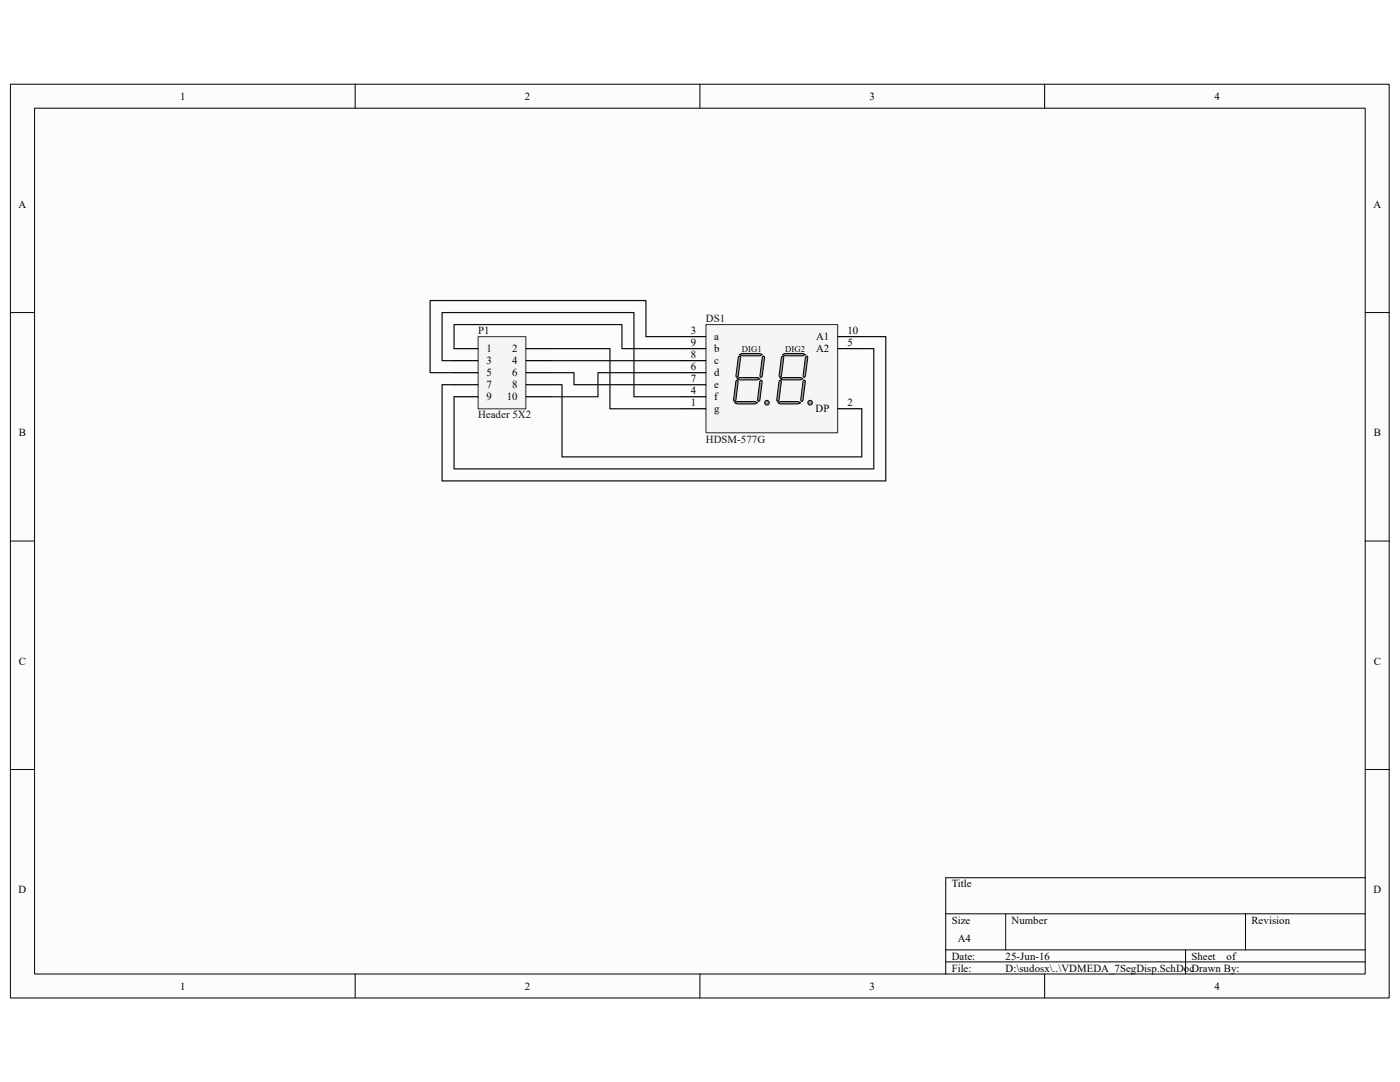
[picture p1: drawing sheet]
<svg xmlns="http://www.w3.org/2000/svg" width="279mm" height="216mm" viewBox="0 0 279 216" stroke-linecap="round" stroke-linejoin="round" font-family="sans-serif">
<path d="M2.1 16.8h275.1v182.3h-275.1z" fill="#fcfcfc"/>
<path d="M2.1 16.8h275.1v182.3h-275.1z" fill="none" stroke="#000" stroke-width=".2"/>
<path d="M6.9 21.6h265.6v172.8h-265.6z" fill="#fcfcfc"/>
<g fill="none" stroke="#000" stroke-width=".2">
<path d="M70.9 16.8v4.8M139.7 16.8v4.8M208.5 16.8v4.8M6.9 21.6h265.6v172.8h-265.6zM2.1 62.4h4.8M272.5 62.4h4.8M2.1 108h4.8M272.5 108h4.8M2.1 153.5h4.8M272.5 153.5h4.8M272.5 175.1h-83.8v19.2M70.9 194.3v4.8"/>
<path d="M139.7 194.3v4.8M188.7 182.3h83.8M188.7 189.5h83.8M188.7 191.9h83.8M200.7 182.3v7.2M208.5 194.3v4.8M236.6 189.5v4.8M248.6 182.3v7.2"/>
</g>
<path d="M140.9 64.8h26.3v21.6h-26.3z" fill="#f5f5f5"/>
<path d="M140.9 64.8h26.3v21.6h-26.3z" fill="none" stroke="#262626" stroke-width=".2"/>
<path d="M136.1 67.2h4.8M136.1 79.2h4.8M136.1 81.6h4.8M167.2 81.6h4.8" fill="none" stroke="#000" stroke-width=".24"/>
<g fill="#969696" stroke="#000" stroke-width=".2">
<path d="M146.6 80.4l.5-.3h3.6l.5 .3-.5 .2h-3.6z" fill-rule="evenodd"/>
<path d="M147.1 75.6l.5-.3h3.6l.4 .3-.4 .2h-3.6z" fill-rule="evenodd"/>
<path d="M147.6 70.8l.5-.3h3.5l.5 .3-.5 .2h-3.5z" fill-rule="evenodd"/>
<path d="M152.4 71l.2 .2-.5 3.9-.2 .2-.3-.2 .5-3.9z" fill-rule="evenodd"/>
<path d="M147.6 71l.2 .2-.5 3.9-.2 .2-.2-.2 .4-3.9z" fill-rule="evenodd"/>
<path d="M146.9 76l.2-.2 .2 .2-.4 3.9-.3 .2-.2-.2z" fill-rule="evenodd"/>
<path d="M151.9 75.8l.2 .2-.5 3.9-.2 .2-.2-.2 .4-3.9z" fill-rule="evenodd"/>
<path d="M155.2 80.4l.5-.3h3.6l.5 .3-.5 .2h-3.6z" fill-rule="evenodd"/>
<path d="M155.7 75.6l.5-.3h3.6l.5 .3-.5 .2h-3.6z" fill-rule="evenodd"/>
<path d="M156.2 70.8l.5-.3h3.6l.4 .3-.4 .2h-3.6z" fill-rule="evenodd"/>
<path d="M160.7 71.2l.3-.2 .2 .2-.5 3.9-.2 .2-.2-.2z" fill-rule="evenodd"/>
<path d="M156 71.2l.2-.2 .2 .2-.4 3.9-.3 .2-.2-.2z" fill-rule="evenodd"/>
<path d="M155.5 76l.2-.2 .3 .2-.5 3.9-.3 .2-.2-.2z" fill-rule="evenodd"/>
<path d="M160.5 75.8l.2 .2-.4 3.9-.3 .2-.2-.2 .5-3.9z" fill-rule="evenodd"/>
<circle cx="153.1" cy="80.4" r=".46"/>
<circle cx="161.7" cy="80.4" r=".46"/>
</g>
<path d="M136.1 76.8h4.8M136.1 69.6h4.8M136.1 74.4h4.8M136.1 72h4.8M167.2 69.6h4.8M167.2 67.2h4.8" fill="none" stroke="#000" stroke-width=".24"/>
<path d="M95.5 67.2h9.4v14.4h-9.4z" fill="#f5f5f5"/>
<path d="M95.4 67.2h9.5v14.4h-9.5z" fill="none" stroke="#262626" stroke-width=".2"/>
<path d="M90.6 69.6h4.8M90.6 72h4.8M90.6 74.4h4.8M90.6 76.8h4.8M90.6 79.2h4.8M105 69.6h4.8M105 72h4.8M105 74.4h4.8M105 76.8h4.8M105 79.2h4.8" fill="none" stroke="#000" stroke-width=".24"/>
<path d="M90.6 69.6v-4.8h33.5v4.8h12M90.6 72h-2.4v-9.6h38.3v16.8h9.6M109.8 74.4h4.8v2.4h21.5M109.8 69.6h11.9v12h14.4M109.8 76.8h2.4v14.4h59.8v-9.6M109.8 72h26.3M136.1 74.4h-16.8v4.8h-9.5M136.1 67.2h-7.2v-7.2h-43.1v14.4h4.8M172 69.6h2.4v24h-83.8v-14.4M172 67.2h4.8v28.8h-88.6v-19.2h2.4" fill="none" stroke="#0e0e0e" stroke-width=".24"/>
<g font-size="2.2">
<text x="35.9" y="19.9">1</text>
<text x="104.7" y="19.9">2</text>
<text x="173.5" y="19.9">3</text>
<text x="242.3" y="19.9">4</text>
<text x="3.7" y="41.5">A</text>
<text x="274.1" y="41.5">A</text>
<text x="97.1" y="70.3">1</text>
<text x="102.2" y="70.3">2</text>
<text x="137.9" y="66.7">3</text>
<text x="137.9" y="69.1">9</text>
<text x="137.9" y="71.5">8</text>
<text x="142.5" y="67.9">a</text>
<text x="142.5" y="70.3">b</text>
<text x="162.9" y="67.9">A1</text>
<text x="162.9" y="70.3">A2</text>
<text x="169.1" y="66.7">10</text>
<text x="169.1" y="69.1">5</text>
<text x="97.1" y="72.7">3</text>
<text x="97.1" y="75.1">5</text>
<text x="97.1" y="77.5">7</text>
<text x="102.2" y="72.7">4</text>
<text x="102.2" y="75.1">6</text>
<text x="102.2" y="77.5">8</text>
<text x="137.9" y="76.3">7</text>
<text x="137.9" y="73.9">6</text>
<text x="142.5" y="77.5">e</text>
<text x="142.5" y="75.1">d</text>
<text x="142.5" y="72.7">c</text>
<text x="97.1" y="79.9">9</text>
<text x="101.1" y="79.9">10</text>
<text x="137.9" y="81.1">1</text>
<text x="137.9" y="78.7">4</text>
<text x="142.5" y="82.3">g</text>
<text x="142.5" y="79.9">f</text>
<text x="162.8" y="82.3">DP</text>
<text x="169.1" y="81.1">2</text>
<text x="3.8" y="87.1">B</text>
<text x="274.2" y="87.1">B</text>
<text x="3.8" y="132.7">C</text>
<text x="274.2" y="132.7">C</text>
<text x="3.7" y="178.3">D</text>
<text x="189.9" y="177.1">Title</text>
<text x="274.1" y="178.3">D</text>
<text x="189.9" y="184.3">Size</text>
<text x="201.9" y="184.3">Number</text>
<text x="249.8" y="184.3">Revision</text>
<text x="189.9" y="191.5">Date:</text>
<text x="191.1" y="187.9">A4</text>
<text x="200.7" y="191.5">25-Jun-16</text>
<text x="237.8" y="191.5">Sheet</text>
<text x="244.8" y="191.5">of</text>
<text x="35.9" y="197.5">1</text>
<text x="104.7" y="197.5">2</text>
<text x="173.5" y="197.5">3</text>
<text x="189.9" y="193.9">File:</text>
<text x="200.7" y="193.9">D:\sudosx\..\VDMEDA_7SegDisp.SchDocDrawn By:</text>
<text x="242.3" y="197.5">4</text>
</g>
<g font-size="2.2" fill="#0e0e0e">
<text x="140.9" y="64.3">DS1</text>
<text x="95.4" y="66.7">P1</text>
<text x="95.4" y="83.5">Header 5X2</text>
<text x="140.9" y="88.3">HDSM-577G</text>
</g>
<g font-size="1.7">
<text x="148.1" y="70.1">DIG1</text>
<text x="156.7" y="70.1">DIG2</text>
</g>
</svg>
